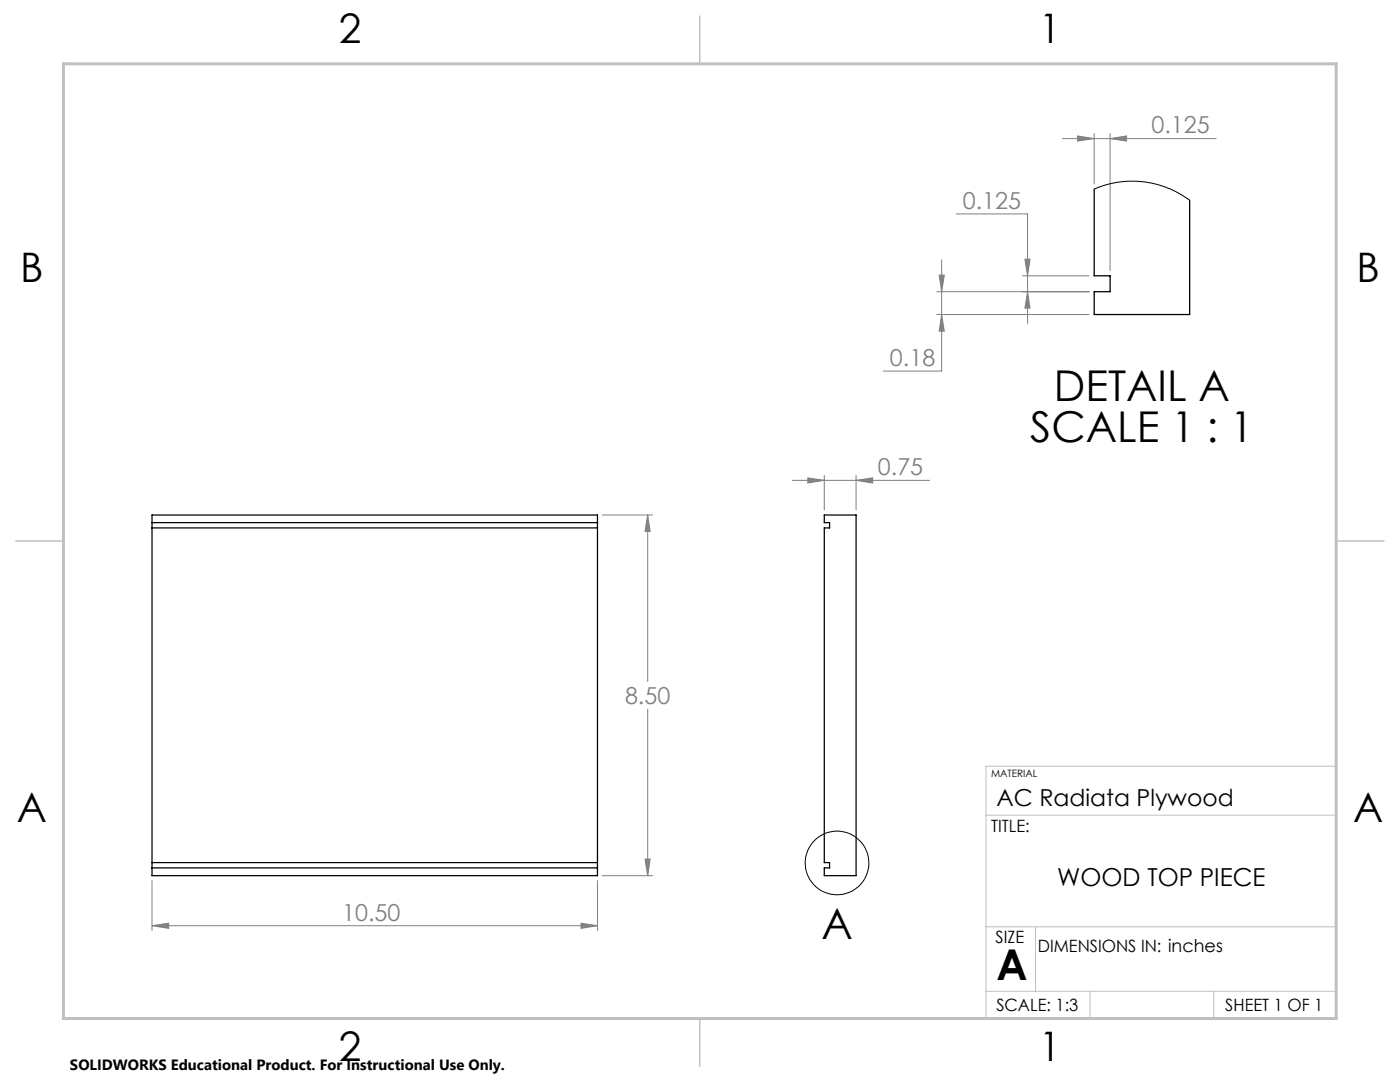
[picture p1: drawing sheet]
<svg xmlns="http://www.w3.org/2000/svg" width="279mm" height="216mm" viewBox="0 0 279 216" stroke-linecap="round" stroke-linejoin="round" font-family="sans-serif">
<circle cx="167" cy="172.2" r="6.4" fill="none" stroke="#000" stroke-width=".2"/>
<g fill="none" stroke="#808080" stroke-width=".2">
<path d="M212 27.7h30.7M215.1 27.1l3.3 .6-3.3 .5zM218.4 26.6v10.1M221.5 27.7l3.3-.6v1.1zM221.5 26.6v27.4M186.9 58.2h30.4M187.4 54.9h1.1l-.6 3.3zM187.9 51.9v22.1h-11.6M190.8 42.7h14.3v21.9M204 55h13.3M204.5 51.7h1.1l-.5 3.3zM205.1 58.2l.5 3.3h-1.1z"/>
<path d="M186.9 62.8h30.4M187.9 62.8l.6 3.3h-1.1zM158.2 95.8h27.3M161.2 95.4l3.3 .4-3.3 .6zM164.5 94.9v6.8M170.9 95.8l3.3-.4v1zM170.9 94.9v6.8M120.2 102.8h10M129.3 102.8l.5 3.2h-1.1zM129.3 102.8v33.2M129.3 141.5v33.2M30.3 175.7v10"/>
<path d="M119.2 175.7v10M120.2 174.7h10M128.7 171.4h1.1l-.5 3.3zM30.3 184.7l3.4-.5v1zM30.3 184.7h88.9M116 184.2l3.2 .5-3.2 .5z"/>
</g>
<path d="M266.7 152.9h-69.9v50.3M266.7 153.3v49.9h-240M196.8 162.7h69.9M196.8 184.9h69.9M196.8 197.8h69.9M206.7 184.9v12.9M217.5 197.8v5.4M242.2 197.8v5.4" fill="none" stroke="#c0c0c0" stroke-width=".2"/>
<path d="M139.7 3.2v9.5M3.1 107.9h9.6M266.7 107.9h9.5M139.7 203.2v9.6" fill="none" stroke="#c0c0c0" stroke-width=".3"/>
<path d="M12.7 12.7h254v190.5h-254z" fill="none" stroke="#c0c0c0" stroke-width=".6"/>
<g fill="#808080">
<path d="M116 184.2l3.2 .5-3.2 .5zM30.3 184.7l3.4-.5v1zM129.3 102.8l.5 3.2h-1.1zM128.7 171.4h1.1l-.5 3.3zM170.9 95.8l3.3-.4v1zM161.2 95.4l3.3 .4-3.3 .6zM187.9 62.8l.6 3.3h-1.1zM187.4 54.9h1.1l-.6 3.3zM205.1 58.2l.5 3.3h-1.1zM204.5 51.7h1.1l-.5 3.3z"/>
<path d="M215.1 27.1l3.3 .6-3.3 .5zM221.5 27.7l3.3-.6v1.1z"/>
</g>
<path d="M218.4 37.7v17.3h3.1v3.2h-3.1v4.6h19v-22.8M30.3 102.8h88.9v71.9h-88.9zM30.3 105.3h88.9M30.3 104.3h88.9M164.5 102.8h6.4v71.9h-6.4v-1.5h1.1v-1.1h-1.1v-66.8h1.1v-1h-1.1zM30.3 173.2h88.9M30.3 172.1h88.9" fill="none" stroke="#000" stroke-width=".25"/>
<path d="M218.4 37.7l2.1-.8 2.5-.5 2-.2 3.2 .1 2.5 .4 2.9 1 1.9 1 1.9 1.3" fill="none" stroke="#000" stroke-width=".2"/>
<g font-size="8.5">
<text x="210.3" y="80">DETAIL A</text>
<text x="205.6" y="88.2">SCALE 1 : 1</text>
<text x="164" y="187.4">A</text>
<text x="198.9" y="195.5">A</text>
</g>
<g font-size="8.1">
<text x="67.6" y="8.5">2</text>
<text x="207.3" y="8.5">1</text>
<text x="4" y="56.2">B</text>
<text x="270.7" y="56.2">B</text>
<text x="3.3" y="164.1">A</text>
<text x="270" y="164.1">A</text>
<text x="67.6" y="211.7">2</text>
<text x="207.3" y="211.7">1</text>
</g>
<text font-size="4.9" x="211" y="176.8">WOOD TOP PIECE</text>
<g font-size="4.7" fill="#808080">
<text x="229.8" y="26.6">0.125</text>
<text x="192.1" y="41.6">0.125</text>
<text x="177.6" y="73">0.18</text>
<text x="175.2" y="94.8">0.75</text>
<text x="124.7" y="140.5">8.50</text>
<text x="68.3" y="183.7">10.50</text>
</g>
<text font-size="4.7" x="198.9" y="160.9">AC Radiata Plywood</text>
<g font-size="3.4">
<text x="197.8" y="166">TITLE:</text>
<text x="198.7" y="188.1">SIZE</text>
<text x="207.1" y="189.9">DIMENSIONS IN: inches</text>
<text x="198.8" y="201.7">SCALE: 1:3</text>
<text x="244.5" y="201.7">SHEET 1 OF 1</text>
</g>
<text font-size="3" x="14" y="213.5">SOLIDWORKS Educational Product. For Instructional Use Only.</text>
<text font-size="2" x="197.8" y="155.1">MATERIAL</text>
</svg>
